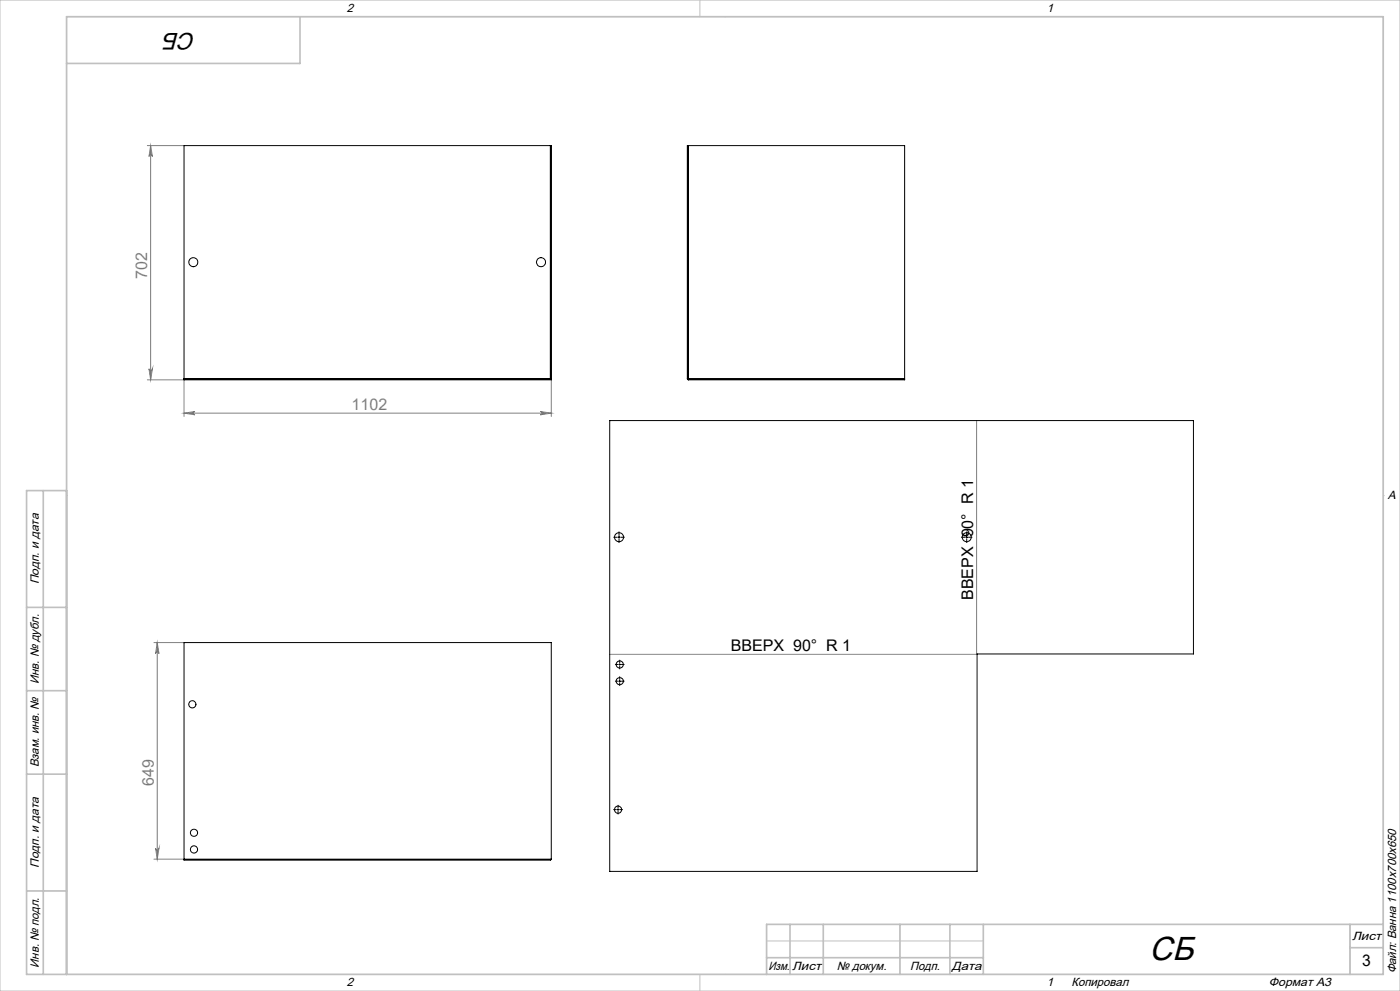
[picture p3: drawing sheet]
<svg xmlns="http://www.w3.org/2000/svg" width="420mm" height="297mm" viewBox="0 0 420 297" stroke-linecap="round" stroke-linejoin="round" font-family="sans-serif">
<g fill="none" stroke="#808080" stroke-width=".3">
<path d="M44.2 43.6h11M45.2 43.6l.5 3.3a.51 .51 0 0 0-.5-.5 .51 .51 0 0 0-.5 .5zM45.2 43.6v70.2M44.2 113.8h11M44.7 110.5a.51 .51 0 0 0 .5 .5 .51 .51 0 0 0 .5-.5l-.5 3.3zM55.2 113.6v11.2M165.4 113.6v11.2M55.2 123.8h110.2M55.2 123.8l3.3-.5a.49 .49 0 0 0-.5 .5 .49 .49 0 0 0 .5 .5zM162.1 123.3l3.3 .5-3.3 .5a.49 .49 0 0 0 .5-.5 .49 .49 0 0 0-.5-.5zM293 126v70.1h-110.1M46.2 192.6h9"/>
<path d="M47.2 192.6v64.9M47.2 192.6l.5 3.3a.51 .51 0 0 0-.5-.5 .51 .51 0 0 0-.5 .5zM46.2 257.5h9M46.7 254.2a.51 .51 0 0 0 .5 .5 .51 .51 0 0 0 .5-.5l-.5 3.3z"/>
</g>
<path d="M0 0h420v297h-420zM20 5h395v287h-395zM210 0v5M217.5 5h.1M20 148.5h.1M415 148.5h.1M405 277v15M210 292v5M217.5 292h.1M230 282h65" fill="none" stroke="#c0c0c0" stroke-width=".3"/>
<g fill="none" stroke="#c0c0c0" stroke-width=".5">
<path d="M90 5v14h-70M13 147v145M20 147h-12v145h407v-287h-395v287M8 182h12M8 207h12M8 232h12M8 267h12M237 277v15M247 277v15M270 277v15M285 277v15M295 277v15"/>
<path d="M405 277v15M415 277h-185v15M230 287h65M405 284h10"/>
</g>
<g fill="none" stroke="#000" stroke-width=".3">
<path d="M185.7 159.4v1.1M290 159.4v1.1M184.1 161h1.1M185.5 161h.5M185.7 160.8v.5M185.7 161.5v1.1M186.2 161h1.1M288.4 161h1.1M289.8 161h.5M290 160.8v.5M290 161.5v1.1M290.5 161h1.1"/>
<path d="M184.6 199.1h.8M185.7 199.1h.5M185.9 198.9v.5M185.9 197.8v.8M185.9 199.6v.9M186.4 199.1h.9M184.6 204.1h.8M185.7 204.1h.5M185.9 203.9v.5M185.9 202.8v.9M185.9 204.6v.9M186.4 204.1h.9"/>
<path d="M184.1 242.6h.8M185.2 242.6h.5M185.4 242.4v.5M185.4 241.3v.8M185.4 243.1v.9M185.9 242.6h.9"/>
</g>
<g fill="#808080">
<path d="M55.2 123.8l3.3-.5a.49 .49 0 0 0-.5 .5 .49 .49 0 0 0 .5 .5zM162.1 123.3l3.3 .5-3.3 .5a.49 .49 0 0 0 .5-.5 .49 .49 0 0 0-.5-.5z"/>
<path d="M46.7 254.2a.51 .51 0 0 0 .5 .5 .51 .51 0 0 0 .5-.5l-.5 3.3zM47.2 192.6l.5 3.3a.51 .51 0 0 0-.5-.5 .51 .51 0 0 0-.5 .5z"/>
<path d="M44.7 110.5a.51 .51 0 0 0 .5 .5 .51 .51 0 0 0 .5-.5l-.5 3.3zM45.2 43.6l.5 3.3a.51 .51 0 0 0-.5-.5 .51 .51 0 0 0-.5 .5z"/>
</g>
<g fill="none" stroke="#000" stroke-width=".3">
<path d="M165.1 43.6h.1M165.1 43.6h-109.9v69.9M165.1 43.6v69.9M165.2 43.6h.2v70.2h-110.2v-.2M165.2 43.6v70M206.4 43.6h.1M206.4 43.6h-.2v69.9M206.4 43.6v69.9M206.5 43.6h64.9v70.2h-64.9M206.5 43.6v70.2M55.2 113.5v.1M55.2 113.5h109.9"/>
<path d="M165.1 113.5l.3 .1h-110.2M165.1 113.5l.1 .1M165.2 113.6h.2M206.2 113.5l.3 .3M206.2 113.5l65.2 .1M206.4 113.5l65 .1M206.4 113.5l.1 .1M206.5 113.6h.1M182.9 126h175.1v70h-64.9v65.2h-110.2zM55.2 257.5v.3h110l.2-.3M55.2 257.5v-64.9h110.2v64.9M55.2 257.5h110.2"/>
<circle cx="58" cy="78.6" r="1.36"/>
<circle cx="162.3" cy="78.6" r="1.35"/>
<circle cx="185.7" cy="161" r="1.35"/>
<circle cx="290" cy="161" r="1.34"/>
<circle cx="185.9" cy="199.1" r="1.07"/>
<circle cx="57.7" cy="211.1" r="1.08"/>
<circle cx="185.9" cy="204.1" r="1.07"/>
<circle cx="58.2" cy="254.6" r="1.08"/>
<circle cx="58.2" cy="249.6" r="1.07"/>
<circle cx="185.4" cy="242.7" r="1.07"/>
</g>
<text font-size="10" x="344.8" y="287.6">СБ</text>
<text font-size="7.1" x="58.7" y="9.8" transform="rotate(-180 58.7 9.8)">СБ</text>
<g font-size="4.8" fill="#808080">
<text x="44.1" y="83.5" transform="rotate(-90 44.1 83.5)">702</text>
<text x="105.5" y="122.7">1102</text>
<text x="46.1" y="235.6" transform="rotate(-90 46.1 235.6)">649</text>
</g>
<g font-size="4.8">
<text x="292" y="179.8" transform="rotate(-90 292 179.8)">ВВЕРХ 90° R 1</text>
<text x="219.2" y="195">ВВЕРХ 90° R 1</text>
<text x="408.7" y="289.5">3</text>
</g>
<g font-size="3.6" fill="#010000">
<text x="104" y="3.6">2</text>
<text x="314" y="3.6">1</text>
<text x="416.4" y="149.6">A</text>
<text x="104" y="295.6">2</text>
<text x="314" y="295.6">1</text>
</g>
<g font-size="3.6">
<text x="11.6" y="175.1" transform="rotate(-90 11.6 175.1)">Подп. и дата</text>
<text x="11.6" y="205" transform="rotate(-90 11.6 205)">Инв. № дубл.</text>
<text x="11.6" y="230" transform="rotate(-90 11.6 230)">Взам. инв. №</text>
<text x="11.6" y="260.1" transform="rotate(-90 11.6 260.1)">Подп. и дата</text>
<text x="405.6" y="281.6">Лист</text>
<text x="11.6" y="290" transform="rotate(-90 11.6 290)">Инв. № подл.</text>
<text x="230.5" y="290.6">Изм.</text>
<text x="237.7" y="290.6">Лист</text>
<text x="251" y="290.6">№ докум.</text>
<text x="273" y="290.6">Подп.</text>
<text x="285.5" y="290.6">Дата</text>
<text x="418.9" y="291.8" transform="rotate(-90 418.9 291.8)">Файл: Ванна 1100х700х650</text>
<text x="321.5" y="295.6">Копировал</text>
<text x="380.7" y="295.6">Формат А3</text>
</g>
</svg>
